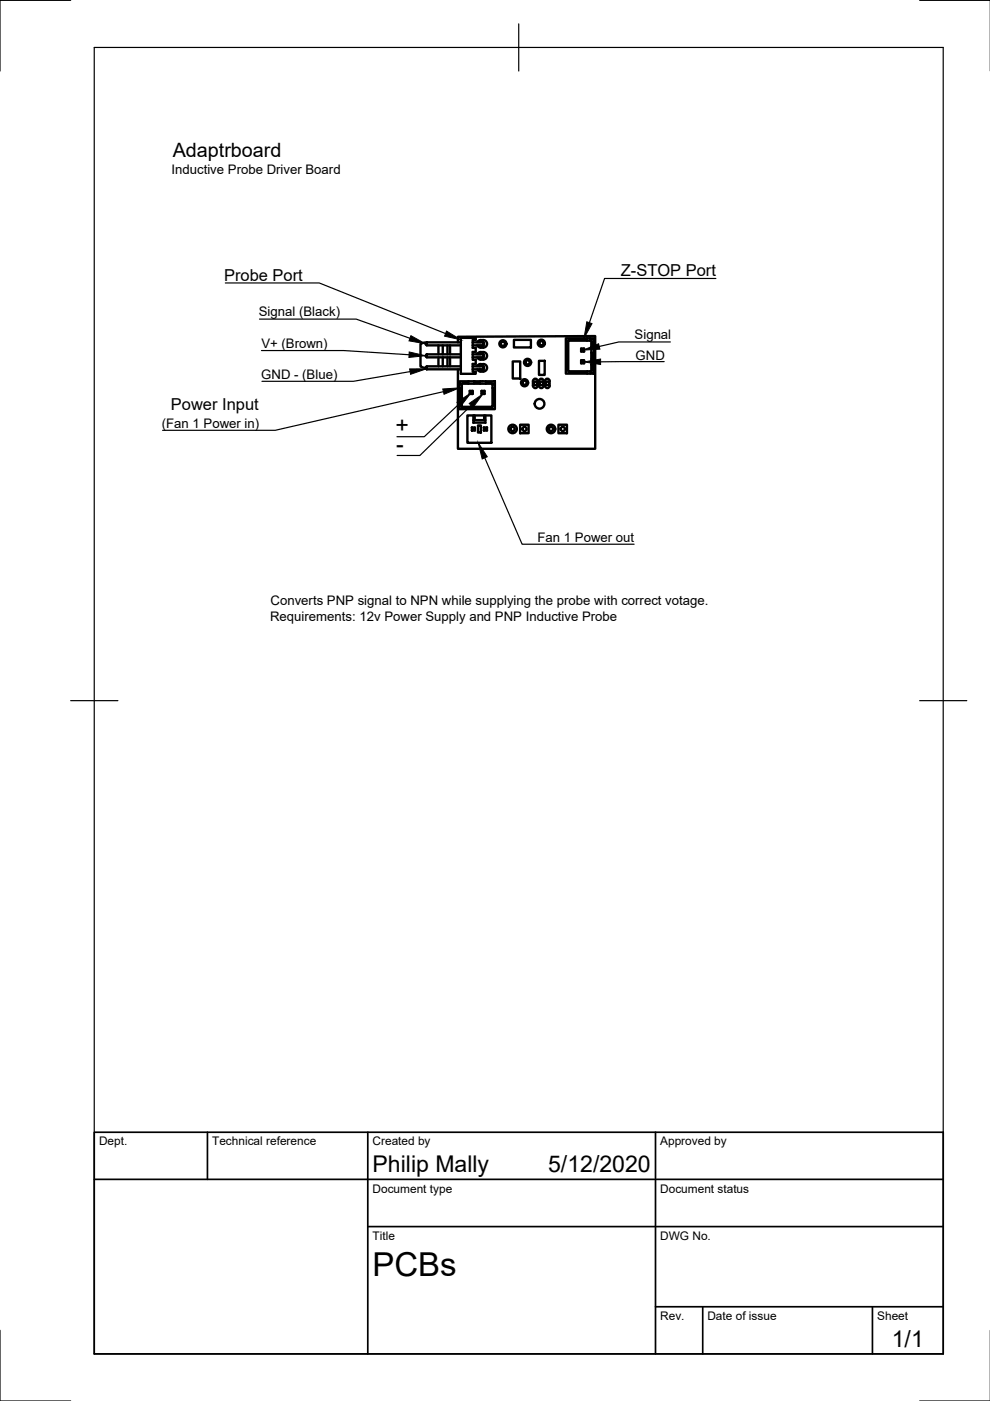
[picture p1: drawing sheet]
<svg xmlns="http://www.w3.org/2000/svg" width="210mm" height="297mm" viewBox="0 0 210 297" stroke-linecap="round" stroke-linejoin="round" font-family="sans-serif">
<!-- layer: Visible -->
<g fill="none" stroke="#000" stroke-width=".51">
<path d="M90.2 78l.3-.3v.6zM90.4 72.6h-.5l-.7 .3v4.8l1 .3M90.5 72.6v.6l-.3-.3zM90.5 75.1v.7l-.3-.3zM90.5 77.7h7.2M90.5 78.3h7.2M90.5 73.2h7.2M90.5 72.6h7.2M90.5 75.8h7.2M90.5 75.1h7.2M93 73.2v1.9M93 75.8v1.9"/>
<path d="M93.9 73.2v1.9M93.9 75.8v1.9M94.9 73.2v1.9M94.9 75.8v1.9M95.4 73.2v1.9M95.4 75.8v1.9M97.1 72.6v-1.2l29.1-.1v23.9h-29.1v-16.9M97.7 71.6h3.2v.5h-.7v1.7h.7v.8h-.7v1.7h.7v.9h-.7v1.6h.7v.5h-3.2zM100.2 77.7h2.3v.6h-2.3M100.2 72.6h2.3v.6h-2.3M100.2 75.1h2.3v.7h-2.3M101.2 75.1a1.18 1.18 0 0 1 1.1-.5 1.18 1.18 0 0 1 1 .8 .79 .79 0 0 1-.8 .8"/>
<path d="M101.2 75.8l.1 .2 .6 .2M101.2 72.6a1.18 1.18 0 0 1 1.1-.5 1.18 1.18 0 0 1 1 .8 .79 .79 0 0 1-.8 .8M101.2 73.2l.1 .3 .6 .2M101.2 77.7a1.18 1.18 0 0 1 1.1-.6 1.18 1.18 0 0 1 1 .9 1.18 1.18 0 0 1-1 .8 1.18 1.18 0 0 1-1.1-.5M101.9 75.1a.46 .46 0 0 1 .6 0 .46 .46 0 0 1 0 .7 .46 .46 0 0 1-.6 0M101.9 72.6a.46 .46 0 0 1 .6 0 .46 .46 0 0 1 0 .6 .46 .46 0 0 1-.6 0M101.9 77.7a.46 .46 0 0 1 .6 0 .46 .46 0 0 1 0 .6 .46 .46 0 0 1-.6 0M101.9 76.2h.6M101.9 73.7h.6M108.7 76.6h1.6v3.6h-1.6zM109 72.1h3.6v1.6h-3.6zM114.3 76.5h1.2v3h-1.2z"/>
<path d="M120 71.7h4.5v.5h-4v6.5h4v.5h-4.5zM123.2 73.9v.6M123.2 76.4v.6M123.4 76.6h.2v.2h-.2zM123.4 76.8l-.2 .2h.6l-.2-.2M123.4 76.6l-.2-.2h.6l-.2 .2M123.4 74.1h.2v.2h-.2zM123.4 74.3l-.2 .2h.6l-.2-.2M123.4 74.1l-.2-.2h.6l-.2 .2M123.8 73.9v.6M123.8 76.4v.6M124.5 79.2h.7"/>
<path d="M124.5 71.7h.7M124.5 78.7h.7M124.5 72.2h.7M125.2 71.7h.7v1.9h-.5v-1.4h-.2zM125.4 77.3h.5v1.9h-.7v-.5h.2zM125.4 74.8h.5v1.3h-.5zM125.4 76.1v1.2M125.4 73.6v1.2M125.9 76.1v1.2M125.9 73.6v1.2M97.4 80.8h1.9v.6h-1.4v.1h-.5zM97.4 82.3h.5v4h6.5v-4h.5v4.4h-7.5z"/>
<path d="M97.4 81.5v.8M97.9 81.5v.8M99.1 88.1h5.1v5.8h-5.1zM99.3 80.8h1.2M99.3 81.4h1.2M99.6 83.5h.6M99.6 82.9h.6M99.8 83.1h.2v.2h-.2zM99.8 83.1l-.2-.2v.6l.2-.2M100 83.1l.2-.2v.6l-.2-.2M100.1 91.3l.2-.2 .4 .2zM100.1 90.6l.4 .2"/>
<path d="M100.1 90.6h.6M100.1 90.6v.7M100.3 90.8v.3M100.4 88.1v1M100.4 89.6h2.5M100.5 90.8l.2-.2v.7M100.5 90.8v.3M100.5 80.8h1.3v.6h-1.3zM100.6 88.1v1h-.2v.6M101.3 90.2h.7v1.5h-.7zM101.8 80.8h1.2M101.8 81.4h1.2"/>
<path d="M102.1 83.5h.6M102.1 82.9h.6M102.3 83.1h.2v.2h-.2zM102.3 83.1l-.2-.2v.6l.2-.2M102.5 83.1l.2-.2v.6l-.2-.2M102.6 90.6l.4 .2M102.6 90.6h.7M102.6 90.6v.7M102.7 88.1v1h-2.1M102.8 90.8v.3M102.9 88.1v1h-.2M102.9 89.1v.6"/>
<path d="M103 80.8h1.9v.7h-.5v-.1h-1.4zM103 91.1l-.4 .2M103.3 90.6l-.3 .2 .3 .5h-.7M103.3 90.6v.7M104.4 81.5v.8M104.9 81.5v.8M110.3 90.1h1.8v1.7h-1.8zM114 80.8v1M114 80.8a.5 .5 0 0 0-.5-.5 .5 .5 0 0 0-.5 .5v1a.51 .51 0 0 0 .5 .5 .51 .51 0 0 0 .5-.5M115.3 80.8v1M115.3 80.8a.51 .51 0 0 0-.5-.5 .51 .51 0 0 0-.5 .5v1a.5 .5 0 0 0 .5 .5 .5 .5 0 0 0 .5-.5M116.5 80.8v1"/>
<path d="M116.5 80.8a.51 .51 0 0 0-.5-.5 .51 .51 0 0 0-.5 .5v1a.5 .5 0 0 0 .5 .5 .5 .5 0 0 0 .5-.5M118.4 90.1h1.8v1.7h-1.8z"/>
<circle cx="106.6" cy="72.9" r=".75"/>
<circle cx="106.6" cy="72.9" r=".46"/>
<circle cx="111.9" cy="76.8" r=".75"/>
<circle cx="111.9" cy="76.8" r=".46"/>
<circle cx="114.8" cy="72.8" r=".75"/>
<circle cx="114.8" cy="72.8" r=".46"/>
<circle cx="108.7" cy="90.9" r=".9"/>
<circle cx="108.7" cy="90.9" r=".46"/>
<circle cx="111.2" cy="90.9" r=".46"/>
<circle cx="111.2" cy="81.1" r=".75"/>
<circle cx="111.2" cy="81.1" r=".46"/>
<circle cx="113.5" cy="81.3" r=".39"/>
<circle cx="114.4" cy="85.6" r="1.03"/>
<circle cx="114.8" cy="81.3" r=".39"/>
<circle cx="116" cy="81.3" r=".39"/>
<circle cx="116.8" cy="90.9" r=".9"/>
<circle cx="116.8" cy="90.9" r=".46"/>
<circle cx="119.3" cy="90.9" r=".46"/>
</g>
<!-- layer: Border -->
<path d="M15 .1h-15v15M20 10.1h180v276.9h-180zM110 5.1v10M195 .1h15M15 148.6h10M195 148.6h10M0 282.1v14.9h15M195 297h15" fill="none" stroke="#000" stroke-width=".25"/>
<!-- layer: TitleBlock -->
<path d="M20 240.1h180v46.9h-180zM20 250h180M44 240.1v9.9M78 240.1v46.9M139 240.1v46.9M78 260.1h122M139 277.1h61M149 277.1v9.9M185 277.1v9.9" fill="none" stroke="#000" stroke-width=".36"/>
<!-- layer: Annotations -->
<path d="M86.8 74.6l3.4 .8-3.5 .4zM86.8 78.2h3.6l-3.3 1.2zM87.1 71.2l3.1 1.7-3.5-.6zM94.7 70.2l3 1.8-3.4-.7zM124.4 68.2l1.1 .4-1.7 3.1zM123.6 74.2l3.3-1.3 .3 1.1zM123.8 76.7l3.5-.6v1.2zM93.9 82.5l3.5-.3-3.3 1.4zM96.9 85.3l2.9-2-2.1 2.8zM99.5 85.5l2.9-2-2.1 2.9zM101.4 93.9l1.9 2.9-1.1 .5z" fill="#000" stroke="#000" stroke-width=".21"/>
<path d="M47.8 60h19.9l26.8 10.7M151.8 59h-23.6l-3.2 9.4M55 67.7h20.5l11.4 4M55.4 74.3h17.5l13.8 .9M87 78.8l-12.1 2h-19.4M140.8 76.7h-13.5M142.1 72.5h-10.9l-4.1 1M94 83l-35.6 8.2h-23.9M97.3 85.7l-7.3 6.9h-5.8M99.9 86l-10.9 10.6h-4.8M102.8 97.1l7.9 18.3h23.8" fill="none" stroke="#000" stroke-width=".25"/>
<text font-size="7" x="79" y="270.6">PCBs</text>
<g font-size="4.9">
<text x="83.9" y="91.9">+</text>
<text x="84" y="95.9">-</text>
<text x="79" y="248.5">Philip Mally</text>
<text x="116.2" y="248.5">5/12/2020</text>
<text x="189.1" y="285.7">1/1</text>
</g>
<text font-size="4.2" x="36.6" y="33.3">Adaptrboard</text>
<g font-size="3.5">
<text x="47.5" y="59.5">Probe Port</text>
<text x="131.6" y="58.6">Z-STOP Port</text>
<text x="36.2" y="87">Power Input</text>
</g>
<g font-size="2.8">
<text x="36.4" y="37">Inductive Probe Driver Board</text>
<text x="54.9" y="67.1">Signal (Black)</text>
<text x="134.6" y="71.9">Signal</text>
<text x="55.4" y="73.7">V+ (Brown)</text>
<text x="134.8" y="76.3">GND</text>
<text x="55.4" y="80.2">GND - (Blue)</text>
<text x="34.3" y="90.7">(Fan 1 Power in)</text>
<text x="114" y="115">Fan 1 Power out</text>
<text x="57.3" y="131.6">Requirements: 12v Power Supply and PNP Inductive Probe</text>
<text x="57.4" y="128.3">Converts PNP signal to NPN while supplying the probe with correct votage.</text>
</g>
<g font-size="2.5">
<text x="21" y="242.9">Dept.</text>
<text x="45" y="242.9">Technical reference</text>
<text x="79" y="242.9">Created by</text>
<text x="140" y="242.9">Approved by</text>
<text x="79" y="252.8">Document type</text>
<text x="140" y="252.8">Document status</text>
<text x="79" y="262.9">Title</text>
<text x="140" y="262.9">DWG No.</text>
<text x="140" y="279.9">Rev.</text>
<text x="150" y="279.9">Date of issue</text>
<text x="186" y="279.9">Sheet</text>
</g>
</svg>
